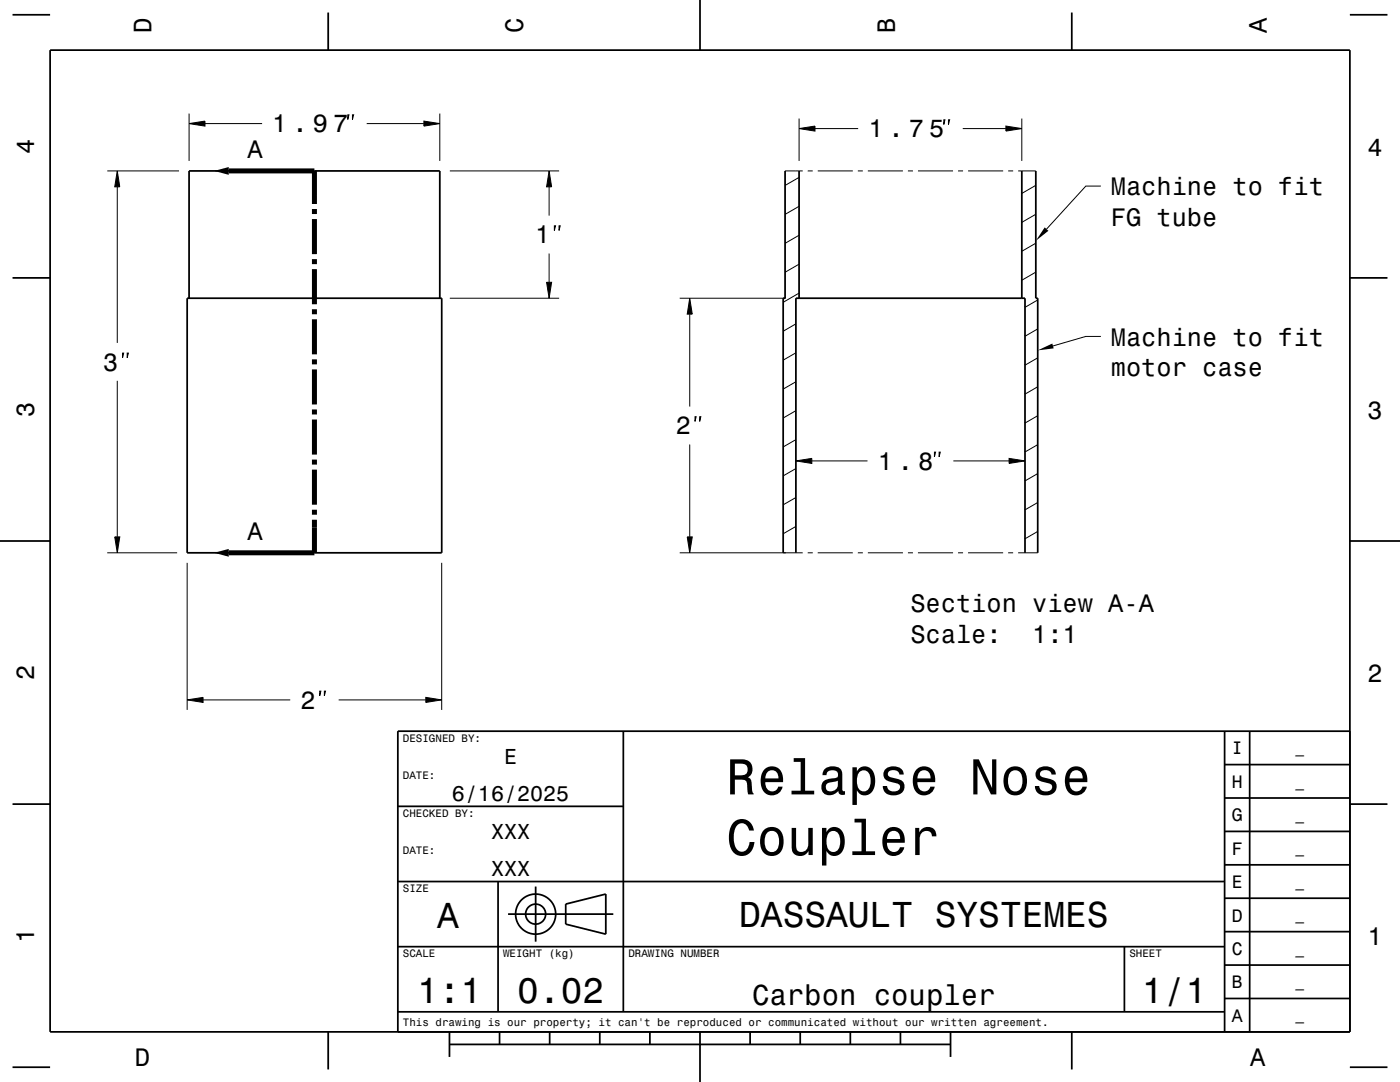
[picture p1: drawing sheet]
<svg xmlns="http://www.w3.org/2000/svg" width="279mm" height="216mm" viewBox="0 0 279 216" stroke-linecap="round" stroke-linejoin="round" font-family="sans-serif">
<g fill="none" stroke="#000" stroke-width=".2">
<path d="M21.4 34.1h14.3M23.4 34.1l.5 3.2h-1zM23.4 37.3v31.1M37.7 24.7l3.2-.5v1zM37.7 22.7v9.4M40.9 24.7h11.4M69.4 22.9h.2l-.2 .9zM70.3 22.9h.3l-.3 .9zM73.2 24.7h11.4M84.6 24.2l3.2 .5-3.2 .5zM87.8 22.7v9.4M89.8 34.1h21.8"/>
<path d="M109.6 34.1l.5 3.2h-1zM109.6 37.3v5.7M156.7 34.1h3.5M159.5 25.7l3.1-.5v1zM159.5 35.4l-2.8 1.6M159.5 23.7v8.4M161.2 34.1h1M162.6 25.7h8.7M163.2 34.1h7M171.2 34.1h1M173.2 34.1h7M181.2 34.1h1"/>
<path d="M183.2 34.1h7M188.4 23.9h.2l-.2 .9zM189.3 23.9h.2l-.2 .9zM191.2 34.1h1M192.1 25.7h8.6M193.2 34.1h7M200.7 25.2l3.2 .5-3.2 .5zM201.2 34.1h1M203.2 34.1h3.5M203.9 23.7v8.4M206.7 37l-2.8 1.6M219.7 37.1h-3l-7.8 8.6"/>
<path d="M89.8 59.5h21.8M109.1 56.3h1l-.5 3.2zM109.6 50.6v5.7M110.6 45.1h.3l-.3 .9zM111.6 45.1h.2l-.2 .9zM135.7 59.5h21.1M137.7 59.5l.5 3.2h-1.1zM159.5 58.5l-3.2 1.8M159.5 52.7l-2.8 1.6M159.5 46.9l-2.8 1.7M159.5 41.2l-2.8 1.6M206.7 54.3l-2.8 1.6"/>
<path d="M206.7 48.5l-2.8 1.6M206.7 42.8l-2.8 1.6M207.1 59.9l-2.5 1.4M23.4 76v31.1M24.5 70.5h.2l-.2 .9zM25.4 70.5h.2l-.2 .9zM137.7 62.7v18.4M158.8 76.2l-2.5 1.4M158.8 70.4l-2.5 1.5M158.8 64.6l-2.5 1.5M207.1 77.2l-2.5 1.4M207.1 71.4l-2.5 1.5"/>
<path d="M207.1 65.6l-2.5 1.5M219.7 67.1h-3l-6.6 1.9M137.7 88.7v18.4M138.7 83.2h.2l-.2 .9zM139.6 83.2h.3l-.3 .9zM158.8 92l3.2-.5v1zM158.8 99.3l-2.5 1.4M158.8 93.5l-2.5 1.5M158.8 87.7l-2.5 1.5M158.8 81.9l-2.5 1.5M162 92h11.1M186.5 90.2h.2l-.2 1z"/>
<path d="M187.4 90.2h.3l-.3 1zM190.3 92h11.1M201.4 91.5l3.2 .5-3.2 .5zM207.1 94.5l-2.5 1.5M207.1 88.7l-2.5 1.5M207.1 83l-2.5 1.4M21.4 110.3h14M22.9 107.1h1l-.5 3.2zM37.4 112.3v29.4M88.2 112.3v29.4M135.7 110.3h24.5M137.1 107.1h1.1l-.5 3.2z"/>
<path d="M158.8 105l-2.5 1.5M161.2 110.3h1M163.2 110.3h7M171.2 110.3h1M173.2 110.3h7M181.2 110.3h1M183.2 110.3h7M191.2 110.3h1M193.2 110.3h7M201.2 110.3h1M203.2 110.3h3.9M207.1 106l-2.5 1.5"/>
<path d="M207.1 100.3l-2.5 1.4M37.4 139.7l3.1-.5v1zM40.5 139.7h17.4M63.8 137.9h.2l-.2 .9zM64.7 137.9h.3l-.3 .9zM67.6 139.7h17.4M85 139.2l3.2 .5-3.2 .5z"/>
</g>
<g fill="none" stroke="#000" stroke-width=".35">
<path d="M2.5 2.9h7.5M10 10h259.4v195.9h-259.4zM65.5 2.5v7.5M139.7 0v10M213.9 2.5v7.5M269.4 2.9h7.5M156.7 34.1v25.4h-.4v50.8M159.5 34.1v25.4M203.9 34.1v25.4M206.7 34.1v25.4h.4v50.8M2.5 55.4h7.5M37.4 59.5h50.8v50.8h-50.8z"/>
<path d="M37.7 59.5v-25.4h50.1v25.4M269.4 55.4h7.5M0 107.9h10M158.8 110.3v-50.8h45.8v50.8M269.4 107.9h10M124.4 145.9v56M244.4 159.2h25M244.4 152.6h25M244.4 145.9v60M249.4 145.9v60M269.4 145.9h-190v60M2.5 160.5h7.5"/>
<path d="M79.4 175.9h165M79.4 160.9h45M99.4 175.9v26M106.9 176.9v11M244.4 179.2h25M244.4 172.6h25M244.4 165.9h25M269.4 160.5h7.5M79.4 188.9h165M101.4 182.4h21M112.9 180.4l8-2v8l-8-2zM224.4 188.9v13"/>
<path d="M244.4 199.2h25M244.4 192.6h25M244.4 185.9h25M2.5 213h7.5M65.5 205.9v7.5M79.4 201.9h165M89.7 208.4h100M89.7 205.9v5M99.7 205.9v2.5M109.7 205.9v2.5M119.7 205.9v2.5M129.7 205.9v2.5"/>
<path d="M139.7 205.9v10M149.7 205.9v2.5M159.7 205.9v2.5M169.7 205.9v2.5M179.7 205.9v2.5M189.7 205.9v5M213.9 205.9v7.5M269.4 213h7.5"/>
<circle cx="106.9" cy="182.4" r="2"/>
<circle cx="106.9" cy="182.4" r="4"/>
</g>
<g fill="none" stroke="#000" stroke-width="1" stroke-linecap="butt">
<path d="M45.6 34.1h17.2v6.6M62.8 41.7v1M62.8 43.7v7M62.8 51.7v1M62.8 53.7v7M62.8 61.7v1M62.8 63.7v7M62.8 71.7v1M62.8 73.7v7M62.8 81.7v1M62.8 83.7v7M62.8 91.7v1"/>
<path d="M62.8 93.7v7M62.8 101.7v1M62.8 103.7v6.6h-17.2"/>
</g>
<g fill="#000">
<path d="M23.4 34.1l.5 3.2h-1z" fill-rule="evenodd"/>
<path d="M37.7 24.7l3.2-.5v1z" fill-rule="evenodd"/>
<path d="M42.7 34.1l2.9-.8v1.6z" fill-rule="evenodd"/>
<path d="M84.6 24.2l3.2 .5-3.2 .5z" fill-rule="evenodd"/>
<path d="M109.6 34.1l.5 3.2h-1z" fill-rule="evenodd"/>
<path d="M159.5 25.7l3.1-.5v1z" fill-rule="evenodd"/>
<path d="M200.7 25.2l3.2 .5-3.2 .5z" fill-rule="evenodd"/>
<path d="M109.1 56.3h1l-.5 3.2z" fill-rule="evenodd"/>
<path d="M208.5 45.4l.7 .7-2.5 2z" fill-rule="evenodd"/>
<path d="M137.7 59.5l.5 3.2h-1.1z" fill-rule="evenodd"/>
<path d="M207.1 69.9l2.9-1.4 .3 1z" fill-rule="evenodd"/>
<path d="M158.8 92l3.2-.5v1z" fill-rule="evenodd"/>
<path d="M201.4 91.5l3.2 .5-3.2 .5z" fill-rule="evenodd"/>
<path d="M22.9 107.1h1l-.5 3.2z" fill-rule="evenodd"/>
<path d="M42.7 110.3l2.9-.8v1.6z" fill-rule="evenodd"/>
<path d="M137.1 107.1h1.1l-.5 3.2z" fill-rule="evenodd"/>
<path d="M37.4 139.7l3.1-.5v1z" fill-rule="evenodd"/>
<path d="M85 139.2l3.2 .5-3.2 .5z" fill-rule="evenodd"/>
</g>
<g font-size="10.1">
<text x="144.9" y="158.5">Relapse Nose</text>
<text x="144.9" y="170.6">Coupler</text>
</g>
<g font-size="7.2">
<text x="87.2" y="185.2">A</text>
<text x="147.5" y="185">DASSAULT SYSTEMES</text>
<text x="83.2" y="200.2">1:1</text>
<text x="103.2" y="200.2">0.02</text>
<text x="227.9" y="200.2">1/1</text>
</g>
<text font-size="5.8" x="150.1" y="200.5">Carbon coupler</text>
<g font-size="5">
<text x="30.2" y="6.5" transform="rotate(-90 30.2 6.5)">D</text>
<text x="104.4" y="6.5" transform="rotate(-90 104.4 6.5)">C</text>
<text x="178.6" y="6.5" transform="rotate(-90 178.6 6.5)">B</text>
<text x="252.8" y="6.5" transform="rotate(-90 252.8 6.5)">A</text>
<text x="54.3" y="26.4">1 . 9 7</text>
<text x="173.3" y="27.4">1 . 7 5</text>
<text x="6.8" y="30.7" transform="rotate(-90 6.8 30.7)">4</text>
<text x="49.4" y="31.5">A</text>
<text x="272.9" y="31">4</text>
<text x="221.7" y="39">Machine to fit</text>
<text x="221.7" y="45">FG tube</text>
<text x="106.8" y="48.6">1</text>
<text x="221.7" y="69">Machine to fit</text>
<text x="20.6" y="74">3</text>
<text x="221.7" y="75">motor case</text>
<text x="6.8" y="83.2" transform="rotate(-90 6.8 83.2)">3</text>
<text x="272.9" y="83.5">3</text>
<text x="134.8" y="86.7">2</text>
<text x="175.2" y="93.7">1 . 8</text>
<text x="49.4" y="107.7">A</text>
<text x="181.7" y="122.2">Section view A-A</text>
<text x="181.7" y="128.2">Scale:</text>
<text x="206" y="128.2">1:1</text>
<text x="6.8" y="135.7" transform="rotate(-90 6.8 135.7)">2</text>
<text x="272.9" y="136">2</text>
<text x="60" y="141.4">2</text>
<text x="6.8" y="188.2" transform="rotate(-90 6.8 188.2)">1</text>
<text x="272.9" y="188.5">1</text>
<text x="26.9" y="212.7">D</text>
<text x="249.5" y="212.7">A</text>
</g>
<g font-size="4.3">
<text x="100.6" y="152.4">E</text>
<text x="90.2" y="159.9">6/16/2025</text>
<text x="98" y="167.4">XXX</text>
<text x="98" y="174.9">XXX</text>
</g>
<g font-size="3.6">
<text x="245.8" y="150.5">I</text>
<text x="245.8" y="157.2">H</text>
<text x="245.8" y="163.9">G</text>
<text x="245.8" y="170.5">F</text>
<text x="245.8" y="177.2">E</text>
<text x="245.8" y="183.9">D</text>
<text x="245.8" y="190.5">C</text>
<text x="245.8" y="197.2">B</text>
<text x="245.8" y="203.9">A</text>
</g>
<g font-size="2.9">
<text x="258.5" y="150.3">_</text>
<text x="258.5" y="156.9">_</text>
<text x="258.5" y="163.6">_</text>
<text x="258.5" y="170.3">_</text>
<text x="258.5" y="176.9">_</text>
<text x="258.5" y="183.6">_</text>
<text x="258.5" y="190.3">_</text>
<text x="258.5" y="196.9">_</text>
<text x="258.5" y="203.6">_</text>
</g>
<g font-size="2.2">
<text x="80.4" y="148">DESIGNED BY:</text>
<text x="80.4" y="155.5">DATE:</text>
<text x="80.4" y="163">CHECKED BY:</text>
<text x="80.4" y="170.5">DATE:</text>
<text x="80.4" y="178">SIZE</text>
<text x="80.4" y="191">SCALE</text>
<text x="100.4" y="191">WEIGHT (kg)</text>
<text x="125.4" y="191">DRAWING NUMBER</text>
<text x="225.4" y="191">SHEET</text>
<text x="80.4" y="204.7">This drawing is our property; it can't be reproduced or communicated without our written agreement.</text>
</g>
</svg>
